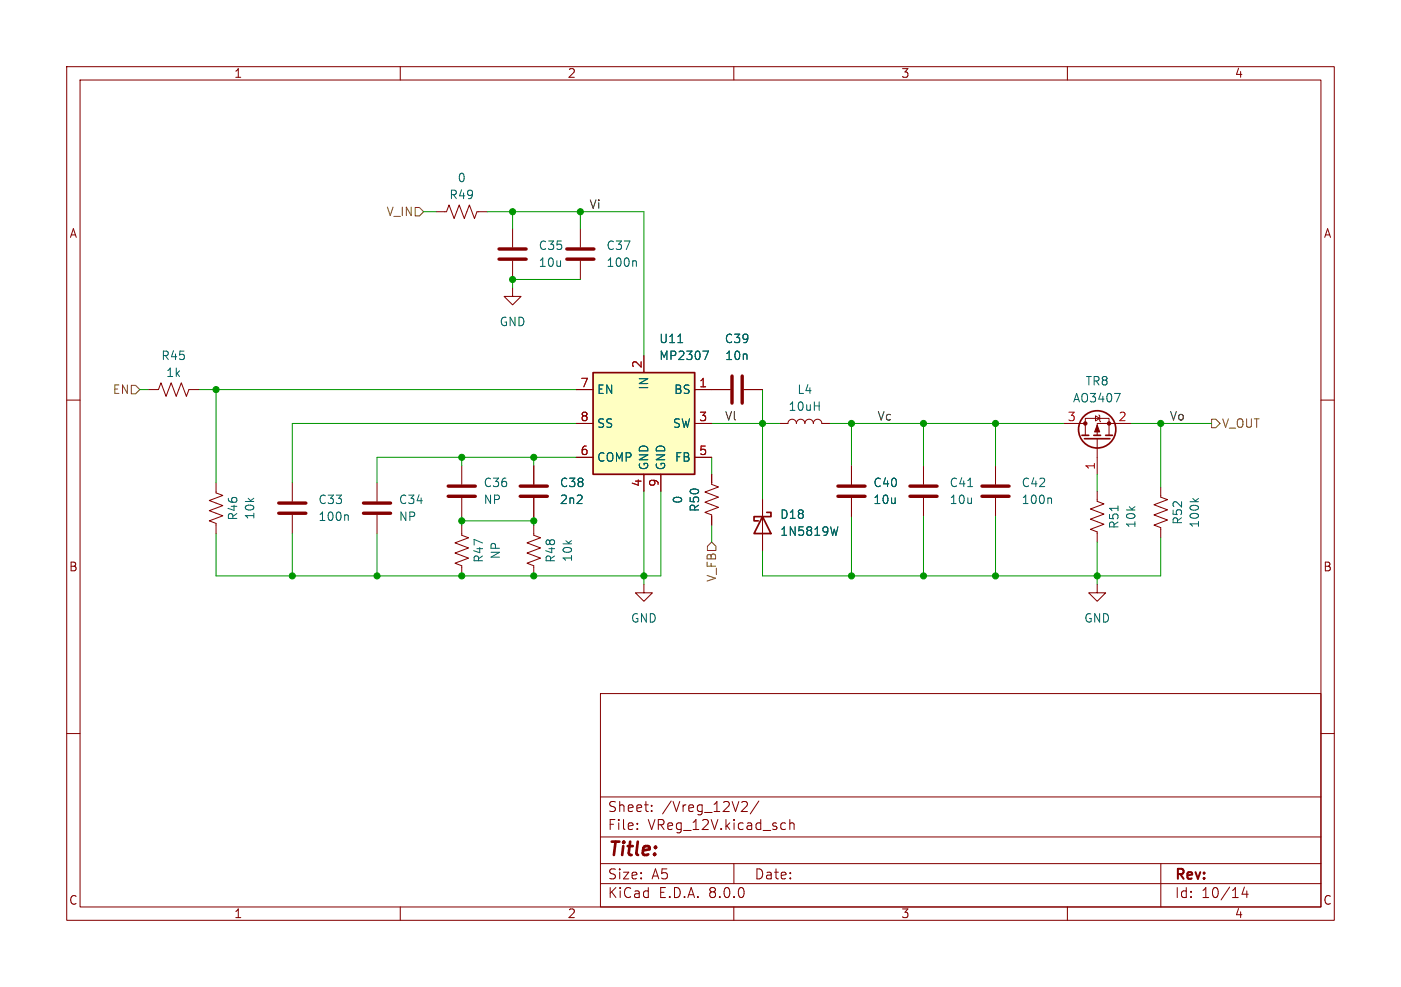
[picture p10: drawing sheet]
<svg xmlns="http://www.w3.org/2000/svg" width="210mm" height="148mm" viewBox="0 0 210 148" stroke-linecap="round" stroke-linejoin="round" font-family="sans-serif">
<g fill="none" stroke="#840000" stroke-width=".15">
<path d="M10 10h190v128h-190zM12 12h186v124h-186zM60 10v2M110 10v2M160 10v2M65.4 31.8h1.5l.4-1.1 .8 2.1 .7-2.1 .8 2.1 .8-2.1 .7 2.1 .4-1h1.5M76.8 34.3v2.8M76.8 39.1v2.8M87 34.3v2.8M87 39.1v2.8M10 60h2M76.8 43.2v1.3h1.3l-1.3 1.2-1.2-1.2h1.2"/>
<path d="M198 60h2M69.2 78.7v1.6l1 .3-2 .8 2 .8-2 .7 2 .8-2 .8 1 .3v1.6M69.2 69.9v2.7M69.2 74.7v2.8M80 78.7v1.6l1 .3-2 .8 2 .8-2 .7 2 .8-2 .8 1 .3v1.6M80 69.9v2.7M80 74.7v2.8M106.7 71.1v1.5l1 .4-2 .8 2 .7-2 .8 2 .8-2 .7 1 .4v1.5M114.3 74.9v7.7M116.8 63.5h1.3a.64 .64 0 0 1 .6-.6 .64 .64 0 0 1 .7 .6 .64 .64 0 0 1 .6-.6 .64 .64 0 0 1 .6 .6 .64 .64 0 0 1 .7-.6 .64 .64 0 0 1 .6 .6 .64 .64 0 0 1 .7-.6 .64 .64 0 0 1 .6 .6h1.3M138.4 69.9v2.7M138.4 74.7v2.8"/>
<path d="M149.2 69.9v2.7M149.2 74.7v2.8M159.4 63.5h3.3M162.7 65.3v-2.6h3.5v2.6M164.2 62.4l.6 .3-.6 .4zM164.5 65.8v5.3M164.7 62.2l.1 .2v.7l.2 .1M169.5 63.5h-5v1.8M10 110h2M90 104h108v32h-108zM90 119.5h108M198 110h2"/>
<path d="M60 136v2M90 132.5h108M90 129.5h108M90 125.5h108M95.5 124.2v.2M95.5 123.5v.1M97.7 121.5v.2M97.7 120.8v.1M110 136v2M110 129.5v3M111.4 120.2l.5 .1a.41 .41 0 0 1 .1 .5l-.9 .9h.9M113.8 120.1l-1.3 1.9"/>
<path d="M117.6 123.4l.2 .1M117.8 124.3l-.2 .1M118.4 122.9v1.5M118.4 123.5a.37 .37 0 0 1 .6 .1v.8M160 136v2M174 129.5v6.5M186.5 133l-.3 1.1h.9M186.9 133.6v1"/>
</g>
<path d="M74.8 38.9h4.1M74.8 37.3h4.1M85 38.9h4M85 37.3h4M67.2 74.4h4M67.2 72.9h4M78 74.4h4M78 72.9h4M136.4 74.4h4.1M136.4 72.9h4.1M147.2 74.4h4.1M147.2 72.9h4.1" fill="none" stroke="#840000" stroke-width=".51"/>
<g fill="none" stroke="#840000" stroke-width=".25">
<path d="M114.3 77.5l1.3 2.5h-2.6zM114.9 76.8h.7v.7h-2.6v.6h.7M162.2 65.3h1M162.6 65.8h3.8M164 65.3h1M165.7 65.3h1.1"/>
<circle cx="164.5" cy="64.4" r="2.79"/>
</g>
<path d="M95.2 39.1l.2 .2v.6M167.1 59h.8l-.5 1.3M125.6 79l-.3 1.3M145.1 73h.7M157.4 74.7l.2 .1v.7" fill="none" stroke="#006464" stroke-width=".15"/>
<g fill="#840000" stroke="#840000" stroke-width=".15">
<path d="M164.5 63.8l.3 1h-.7z"/>
<circle cx="166.2" cy="63.5" r=".25"/>
<circle cx="162.7" cy="63.5" r=".25"/>
</g>
<path d="M88.9 55.9h15.2v15.2h-15.2z" fill="#ffffc2"/>
<path d="M88.9 55.9h15.2v15.2h-15.2z" fill="none" stroke="#840000" stroke-width=".25"/>
<g fill="none" stroke="#840000" stroke-width=".15">
<path d="M22.2 58.4h1.5l.4-1 .8 2 .8-2 .7 2 .8-2 .7 2 .4-1h1.5M86.4 58.4h2.5M96.5 53.3v2.6M104.1 58.4h5.4M111.5 58.4h2.8M32.4 72.4v1.5l1 .4-2 .8 2 .7-2 .8 2 .7-2 .8 1 .4v1.5M43.8 72.4v2.8M43.8 77.2v2.8M56.5 72.4v2.8M56.5 77.2v2.8M80 69.9v2.7M80 74.7v2.8"/>
<path d="M86.4 63.5h2.5M86.4 68.6h2.5M96.5 71.1v2.6M99.1 71.1v2.6M104.1 63.5h2.6M104.1 68.6h2.6M106.7 71.1v1.3M106.7 77.5v1.2M114.3 74.9v2.6M127.6 69.9v2.7M127.6 74.7v2.8M164.5 73.7v1.5l1 .4-2.1 .7 2.1 .8-2.1 .8 2.1 .7-2.1 .8 1.1 .4v1.5"/>
<path d="M174 73v1.5l1 .4-2 .8 2 .8-2 .7 2 .8-2 .7 1 .4v1.5M96.5 87.6v1.3h1.3l-1.3 1.3-1.3-1.3h1.3M114.3 80v2.6M164.5 87.6v1.3h1.2l-1.2 1.3-1.3-1.3h1.3"/>
</g>
<path d="M101.6 51.4h.7M105.4 52.6h.8l-.5 1.3M52 77.2l.2 .2v.6M125.6 79l-.3 1.3M167.6 75.9v.7M178.8 74.7l.5 .5M179.6 74.7l-.4 .4" fill="none" stroke="#006464" stroke-width=".15"/>
<path d="M109.7 56.4v4.1M111.3 56.4v4.1M41.8 77h4M41.8 75.4h4M54.5 77h4M54.5 75.4h4M125.6 74.4h4.1M125.6 72.9h4.1" fill="none" stroke="#840000" stroke-width=".51"/>
<path d="M62.2 31.1h.7l.6 .7-.6 .6h-.7zM19.7 57.8h.6l.7 .6-.7 .7h-.6zM181.6 62.9h.6l.7 .6-.7 .6h-.6zM106.7 81.3l.6 .6v.7h-1.3v-.7z" fill="none" stroke="#725600" stroke-width=".15"/>
<g fill="none" stroke="#009600" stroke-width=".15">
<path d="M63.5 31.8h1.9M73 31.8h23.5v21.5M76.8 31.8v2.5M87 31.8v2.5M21 58.4h1.2M29.8 58.4h56.6M32.4 58.4v14M87 41.9h-10.2v1.3M114.3 58.4v16.5M69.2 78.1h10.8M69.2 68.6v1.3M69.2 77.5v1.2"/>
<path d="M80 68.6v1.3M80 77.5v1.2M86.4 63.5h-42.6v8.9M86.4 68.6h-29.9v3.8M96.5 73.7v13.9M99.1 73.7v12.7h-66.7v-6.4M106.7 63.5h10.1M106.7 68.6v2.5M106.7 78.7v2.6M124.5 63.5h34.9M127.6 63.5v6.4M127.6 77.5v8.9"/>
<path d="M138.4 63.5v6.4M138.4 77.5v8.9M149.2 63.5v6.4M149.2 77.5v8.9M164.5 71.1v2.6M169.5 63.5h12.1M174 63.5v9.5M43.8 80v6.4M56.5 80v6.4M164.5 81.3v6.3M174 80.6v5.8h-59.7v-3.8"/>
</g>
<g fill="#009600" stroke="#009600" stroke-width=".15">
<circle cx="76.8" cy="41.9" r=".46"/>
<circle cx="76.8" cy="31.8" r=".46"/>
<circle cx="69.2" cy="86.4" r=".46"/>
<circle cx="80" cy="86.4" r=".46"/>
<circle cx="69.2" cy="78.1" r=".46"/>
<circle cx="69.2" cy="68.6" r=".46"/>
<circle cx="80" cy="78.1" r=".46"/>
<circle cx="87" cy="31.8" r=".46"/>
<circle cx="174" cy="63.5" r=".46"/>
<circle cx="138.4" cy="63.5" r=".46"/>
<circle cx="149.2" cy="63.5" r=".46"/>
<circle cx="149.2" cy="86.4" r=".46"/>
<circle cx="127.6" cy="86.4" r=".46"/>
<circle cx="138.4" cy="86.4" r=".46"/>
<circle cx="164.5" cy="86.4" r=".46"/>
<circle cx="127.6" cy="63.5" r=".46"/>
<circle cx="43.8" cy="86.4" r=".46"/>
<circle cx="80" cy="68.6" r=".46"/>
<circle cx="56.5" cy="86.4" r=".46"/>
<circle cx="32.4" cy="58.4" r=".46"/>
<circle cx="96.5" cy="86.4" r=".46"/>
<circle cx="114.3" cy="63.5" r=".46"/>
</g>
<text font-size="2.8" fill="#840000" x="91" y="128.9">Title:</text>
<g font-size="2.1" fill="#840000">
<text x="91" y="124.7">File:</text>
<text x="91" y="122">Sheet:</text>
<text x="97.1" y="124.7">VReg_12V.kicad_sch</text>
<text x="99.2" y="122">/Vreg_12V2/</text>
<text x="91" y="134.9">KiCad</text>
<text x="91" y="132.1">Size:</text>
<text x="97.7" y="132.1">A5</text>
<text x="98.7" y="134.9">E.D.A.</text>
<text x="106.3" y="134.9">8.0.0</text>
<text x="113" y="132.1">Date:</text>
<text x="176" y="132.3">Rev:</text>
<text x="176" y="134.9">Id:</text>
<text x="180.1" y="134.9">10/14</text>
</g>
<g font-size="1.8" fill="#840000">
<text x="35" y="11.9">1</text>
<text x="85" y="11.9">2</text>
<text x="135" y="11.9">3</text>
<text x="185" y="11.9">4</text>
<text x="10.3" y="35.9">A</text>
<text x="198.4" y="35.9">A</text>
<text x="10.3" y="85.9">B</text>
<text x="198.3" y="85.9">B</text>
<text x="10.3" y="135.9">C</text>
<text x="35" y="137.9">1</text>
<text x="85" y="137.9">2</text>
<text x="135" y="137.9">3</text>
<text x="185" y="137.9">4</text>
<text x="198.3" y="135.9">C</text>
</g>
<g font-size="1.8" fill="#006464">
<text x="68.5" y="27.5">0</text>
<text x="67.3" y="30.1">R49</text>
<text x="80.7" y="37.7">C35</text>
<text x="80.7" y="40.2">10u</text>
<text x="90.8" y="40.2">100n</text>
<text x="90.8" y="37.7">C37</text>
<text x="74.8" y="49.1">GND</text>
<text x="98.7" y="51.7">U11</text>
<text x="108.5" y="51.7">C39</text>
<text x="24.1" y="54.2">R45</text>
<text x="24.8" y="56.7">1k</text>
<text x="89.4" y="59.3">EN</text>
<text x="97.4" y="58.5" transform="rotate(-90 97.4 58.5)">IN</text>
<text x="98.7" y="54.2">MP2307</text>
<text x="100.9" y="59.3">BS</text>
<text x="108.6" y="54.2">10n</text>
<text x="119.4" y="59.3">L4</text>
<text x="162.6" y="58">TR8</text>
<text x="89.4" y="64.4">SS</text>
<text x="100.8" y="64.4">SW</text>
<text x="118.1" y="61.8">10uH</text>
<text x="160.7" y="60.6">AO3407</text>
<text x="89.4" y="69.4">COMP</text>
<text x="97.4" y="70.6" transform="rotate(-90 97.4 70.6)">GND</text>
<text x="99.9" y="70.6" transform="rotate(-90 99.9 70.6)">GND</text>
<text x="101.1" y="69.4">FB</text>
<text x="47.6" y="75.8">C33</text>
<text x="59.7" y="75.8">C34</text>
<text x="72.4" y="75.8">NP</text>
<text x="72.4" y="73.3">C36</text>
<text x="83.8" y="73.3">C38</text>
<text x="83.8" y="75.8">2n2</text>
<text x="102.5" y="75.6" transform="rotate(-90 102.5 75.6)">0</text>
<text x="105" y="76.9" transform="rotate(-90 105 76.9)">R50</text>
<text x="130.8" y="73.3">C40</text>
<text x="130.8" y="75.8">10u</text>
<text x="142.2" y="73.3">C41</text>
<text x="142.2" y="75.8">10u</text>
<text x="153" y="75.8">100n</text>
<text x="153" y="73.3">C42</text>
<text x="35.8" y="78.1" transform="rotate(-90 35.8 78.1)">R46</text>
<text x="38.3" y="78" transform="rotate(-90 38.3 78)">10k</text>
<text x="47.6" y="78.3">100n</text>
<text x="59.7" y="78.3">NP</text>
<text x="75.2" y="84" transform="rotate(-90 75.2 84)">NP</text>
<text x="116.8" y="78">D18</text>
<text x="116.8" y="80.6">1N5819W</text>
<text x="167.9" y="79.4" transform="rotate(-90 167.9 79.4)">R51</text>
<text x="170.4" y="79.3" transform="rotate(-90 170.4 79.3)">10k</text>
<text x="177.4" y="78.8" transform="rotate(-90 177.4 78.8)">R52</text>
<text x="179.9" y="79.3" transform="rotate(-90 179.9 79.3)">100k</text>
<text x="72.6" y="84.5" transform="rotate(-90 72.6 84.5)">R47</text>
<text x="83.4" y="84.5" transform="rotate(-90 83.4 84.5)">R48</text>
<text x="86" y="84.4" transform="rotate(-90 86 84.4)">10k</text>
<text x="94.5" y="93.6">GND</text>
<text x="162.4" y="93.6">GND</text>
</g>
<g font-size="1.8" fill="#725600">
<text x="57.8" y="32.6">V_IN</text>
<text x="16.8" y="59.3">EN</text>
<text x="183.1" y="64.4">V_OUT</text>
<text x="107.5" y="87.4" transform="rotate(-90 107.5 87.4)">V_FB</text>
</g>
<g font-size="1.8" fill="#0f0f0f">
<text x="88.3" y="31.4">Vi</text>
<text x="108.6" y="63.2">Vl</text>
<text x="131.4" y="63.2">Vc</text>
<text x="175.3" y="63.2">Vo</text>
</g>
<g font-size="1.8" fill="#a90000">
<text x="86.9" y="58.2">7</text>
<text x="96.3" y="55.3" transform="rotate(-90 96.3 55.3)">2</text>
<text x="104.7" y="58.2">1</text>
<text x="86.9" y="63.2">8</text>
<text x="104.7" y="63.2">3</text>
<text x="159.9" y="63.2">3</text>
<text x="167.6" y="63.2">2</text>
<text x="86.9" y="68.3">6</text>
<text x="104.7" y="68.3">5</text>
<text x="164.2" y="70.6" transform="rotate(-90 164.2 70.6)">1</text>
<text x="96.3" y="73.1" transform="rotate(-90 96.3 73.1)">4</text>
<text x="98.8" y="73.1" transform="rotate(-90 98.8 73.1)">9</text>
</g>
</svg>
